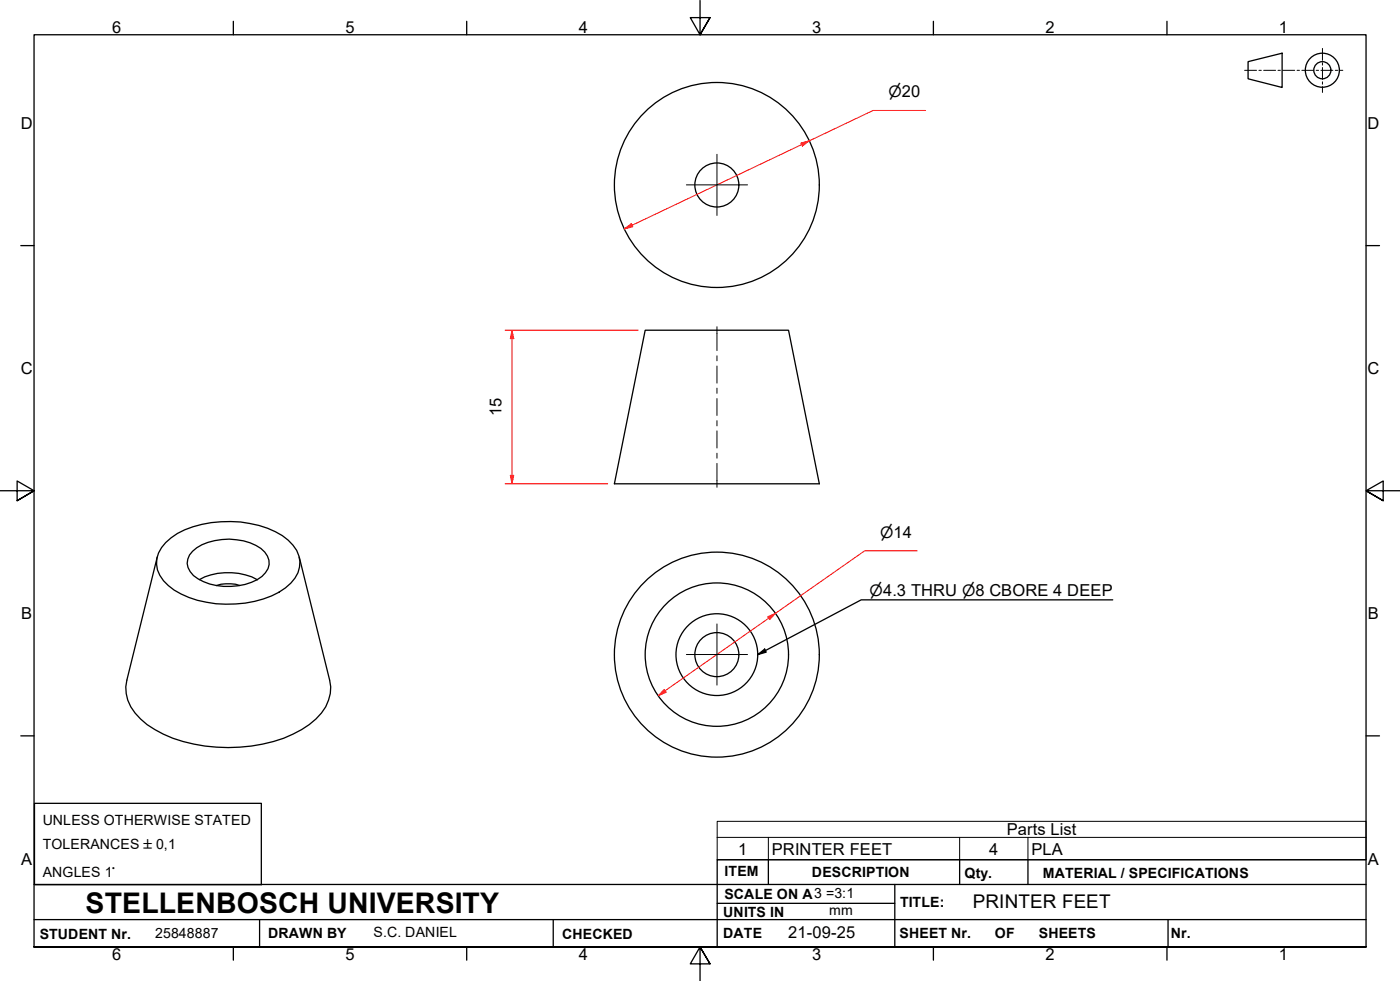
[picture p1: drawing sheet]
<svg xmlns="http://www.w3.org/2000/svg" width="410mm" height="287mm" viewBox="0 0 410 287" stroke-linecap="round" stroke-linejoin="round" font-family="sans-serif">
<!-- layer: Visible Edges(ISO) -->
<g fill="none" stroke="#000" stroke-width=".38">
<path d="M188.9 96.7h42l9 44.9h-60zM48.5 158.8a22.7 22.7 0 0 1 13.3-5.8 32.2 32.2 0 0 1 20.9 3.8 10.8 10.8 0 0 1 5.1 7.6 8.9 8.9 0 0 1-4.2 7.7 30.6 30.6 0 0 1-23.1 4.2 21.6 21.6 0 0 1-12.6-6.3 7.8 7.8 0 0 1 .6-11.2zM46 163.1l-8.9 36a11.5 11.5 0 0 0 4 11.4 33.6 33.6 0 0 0 18.9 7.9 47.2 47.2 0 0 0 25.8-3.5 18.5 18.5 0 0 0 10.4-10l.5-1.9 .1-1.9-.3-2-8.9-36M56.4 161.4a15.8 15.8 0 0 1 12.8-3.4 11.4 11.4 0 0 1 9.1 4.8 4.6 4.6 0 0 1-1.6 5.9 18 18 0 0 1-20.1-.2 4.6 4.6 0 0 1-.2-7.1zM58.4 169.7a18.5 18.5 0 0 1 16.9 0M63.4 171.4a11.4 11.4 0 0 1 6.8 0"/>
<circle cx="209.9" cy="54.1" r="30"/>
<circle cx="209.9" cy="54.1" r="6.4"/>
<circle cx="209.9" cy="191.6" r="30"/>
<circle cx="209.9" cy="191.6" r="21"/>
<circle cx="209.9" cy="191.6" r="12"/>
<circle cx="209.9" cy="191.6" r="6.4"/>
</g>
<!-- layer: Symbols(ISO) -->
<path d="M210 245.1v-4.7h190v4.7M210 245.1v6.6h190v-6.6M210 245.1h190M225 245.1v6.6M281 245.1v6.6M301 245.1v6.6" fill="none" stroke="#000" stroke-width=".29"/>
<!-- layer: Border_0 -->
<g fill="none" stroke="#000" stroke-width=".38">
<path d="M68.3 6.2v4M136.7 6.2v4M205 .1v10.1l-2.9-5h5.8l-2.9 5 2.9-5M273.3 6.2v4M341.7 6.2v4M6.1 71.9h3.9M400 71.9h3.9M0 143.7h10l-5-2.9v5.8l5-2.9-5 2.9M410 143.7h-10l5-2.9v5.8l-5-2.9 5 2.9M6.1 215.4h3.9M400 215.4h3.9M10 277.2v-267h390v267h-390h390"/>
<path d="M68.3 277.2v3.9M136.7 277.2v3.9M273.3 277.2v3.9M341.7 277.2v3.9M207.9 282.1l-2.9-4.9 2.9 4.9h-5.8l2.9-4.9v10"/>
</g>
<!-- layer: Sketch Geometry(ISO) -->
<path d="M10 258.9h390M225 251.7v7.2M262 258.9v18.3M281 251.7v7.2M301 251.7v7.2M400 251.7h-190v25.5M10 277.2h390M10 269.2h390M76 269.2v8M162 269.2v8M210 264.4h52M342 269.2v8" fill="none" stroke="#000" stroke-width=".38"/>
<!-- layer: Dimensions(ISO) -->
<path d="M237 41.2l-2.2 1.1" fill="none" stroke="#f00" stroke-width=".29"/>
<path d="M234.5 41.9l2.5-.7-2.1 1.5z" fill="#f00"/>
<path d="M234.5 41.9l2.5-.7-2.1 1.5zM185.1 65.9l-2.3 1.1" fill="none" stroke="#f00" stroke-width=".29"/>
<path d="M182.8 67l2-1.5 .5 .9z" fill="#f00"/>
<path d="M271 32.3h-15.3l-18.7 8.9M234.8 42.3l-49.7 23.6M182.8 67l2-1.5 .5 .9zM227.1 179.5l-2.1 1.5" fill="none" stroke="#f00" stroke-width=".29"/>
<path d="M224.8 180.5l2.3-1-1.7 1.9z" fill="#f00"/>
<path d="M224.8 180.5l2.3-1-1.7 1.9zM194.8 202.2l-2.1 1.5" fill="none" stroke="#f00" stroke-width=".29"/>
<path d="M194.5 201.8l.6 .8-2.4 1.1z" fill="#f00"/>
<path d="M149.9 96.7v2.4M268.5 161.2h-15.3l-26.1 18.3M225 181l-30.2 21.2M194.5 201.8l.6 .8-2.4 1.1z" fill="none" stroke="#f00" stroke-width=".29"/>
<path d="M149.9 96.7l.5 2.4h-1z" fill="#f00"/>
<path d="M149.9 96.7l.5 2.4h-1zM149.9 139.1v2.5" fill="none" stroke="#f00" stroke-width=".29"/>
<path d="M149.4 139.1h1l-.5 2.5z" fill="#f00"/>
<path d="M147.9 96.7h39M149.9 99.1v40M149.4 139.1h1l-.5 2.5zM147.9 141.6h30" fill="none" stroke="#f00" stroke-width=".29"/>
<!-- layer: Center Mark(ISO) -->
<path d="M201 54.1h17.9M209.9 45.2v17.9M201 191.6h17.9M209.9 182.6v17.9" fill="none" stroke="#000" stroke-width=".29"/>
<!-- layer: Centerline(ISO) -->
<path d="M209.9 95.6v7M209.9 104.2v1.4M209.9 107.1v5.1M209.9 113.6v1.5M209.9 116.7v4.9M209.9 123.1v1.6M209.9 126.1v5M209.9 132.7v1.4M209.9 135.7v6.9" fill="none" stroke="#000" stroke-width=".29"/>
<!-- layer: Sketch Geometry(ISO) -->
<g fill="none" stroke="#000" stroke-width=".29">
<path d="M387.2 14.2v3.5M387.2 18.4v.7M387.2 19.8v3.5M364.4 20.6h3.5M368.6 20.6h.7M370 20.6h3.5M374.2 20.6h.7M375.6 20.6h3.5M379.8 20.6h.7M381.2 20.6h3.5M385.4 20.6h.7M386.8 20.6h3.5"/>
<path d="M387.2 24v.7M387.2 25.4v1.7M391 20.6h.7M392.4 20.6h.8"/>
</g>
<g fill="none" stroke="#000" stroke-width=".38">
<path d="M365.4 18l10-2.4v10l-10-2.5zM10.1 235.2h66.4v23.8h-66.4z"/>
<circle cx="387.2" cy="20.6" r="5"/>
<circle cx="387.2" cy="20.6" r="2.51"/>
</g>
<!-- layer: Symbols(ISO) -->
<path d="M325.8 175.6h-73.6l-30.3 16M221.9 191.6l2-1.6 .4 .9z" fill="none" stroke="#000" stroke-width=".38"/>
<path d="M221.9 191.6l2-1.6 .4 .9z" fill="#000"/>
<text font-size="8.3" x="25.1" y="267.2">STELLENBOSCH UNIVERSITY</text>
<text font-size="5.5" x="284.9" y="265.8">PRINTER FEET</text>
<g font-size="4.8">
<text x="32.8" y="9.7">6</text>
<text x="101.2" y="9.7">5</text>
<text x="169.5" y="9.7">4</text>
<text x="237.8" y="9.7">3</text>
<text x="306.1" y="9.7">2</text>
<text x="374.5" y="9.7">1</text>
<text x="6.1" y="37.8">D</text>
<text x="400.4" y="37.8">D</text>
<text x="6.1" y="109.6">C</text>
<text x="400.4" y="109.6">C</text>
<text x="146.9" y="121.9" transform="rotate(-90 146.9 121.9)">15</text>
<text x="6.2" y="181.3">B</text>
<text x="400.5" y="181.3">B</text>
<text x="294.8" y="244.5">Parts List</text>
<text x="216.2" y="250.1">1</text>
<text x="226" y="250.1">PRINTER FEET</text>
<text x="289.6" y="250.1">4</text>
<text x="302" y="250.1">PLA</text>
<text x="6.2" y="253.1">A</text>
<text x="400.5" y="253.1">A</text>
<text x="230.8" y="274.5">21-09-25</text>
<text x="32.8" y="281.1">6</text>
<text x="101.2" y="281.1">5</text>
<text x="169.5" y="281.1">4</text>
<text x="237.8" y="281.1">3</text>
<text x="306.1" y="281.1">2</text>
<text x="374.5" y="281.1">1</text>
</g>
<g font-size="4.6">
<text x="260.2" y="28.5">⌀20</text>
<text x="257.7" y="157.4">⌀14</text>
<text x="254.6" y="174.3">⌀4.3 THRU ⌀8 CBORE 4 DEEP</text>
</g>
<g font-size="4.1">
<text x="12.5" y="241.6">UNLESS OTHERWISE STATED</text>
<text x="12.5" y="248.5">TOLERANCES ±0,1</text>
<text x="12.5" y="256.7">ANGLES 1°</text>
<text x="212.2" y="256.5">ITEM</text>
<text x="237.7" y="256.7">DESCRIPTION</text>
<text x="282.4" y="256.9">Qty.</text>
<text x="305.4" y="256.9">MATERIAL / SPECIFICATIONS</text>
<text x="212.1" y="263">SCALE ON A3 =3:1</text>
<text x="211.8" y="268.4">UNITS IN</text>
<text x="242.8" y="267.9">mm</text>
<text x="263.5" y="265.6">TITLE:</text>
<text x="11.6" y="274.8">STUDENT Nr.</text>
<text x="45.4" y="274.5">25848887</text>
<text x="78.5" y="274.6">DRAWN BY</text>
<text x="109.4" y="274.2">S.C. DANIEL</text>
<text x="164.6" y="274.8">CHECKED</text>
<text x="211.8" y="274.6">DATE</text>
<text x="263.4" y="274.6">SHEET Nr.</text>
<text x="291.3" y="274.6">OF</text>
<text x="304.2" y="274.6">SHEETS</text>
<text x="342.8" y="274.5">Nr.</text>
</g>
</svg>
